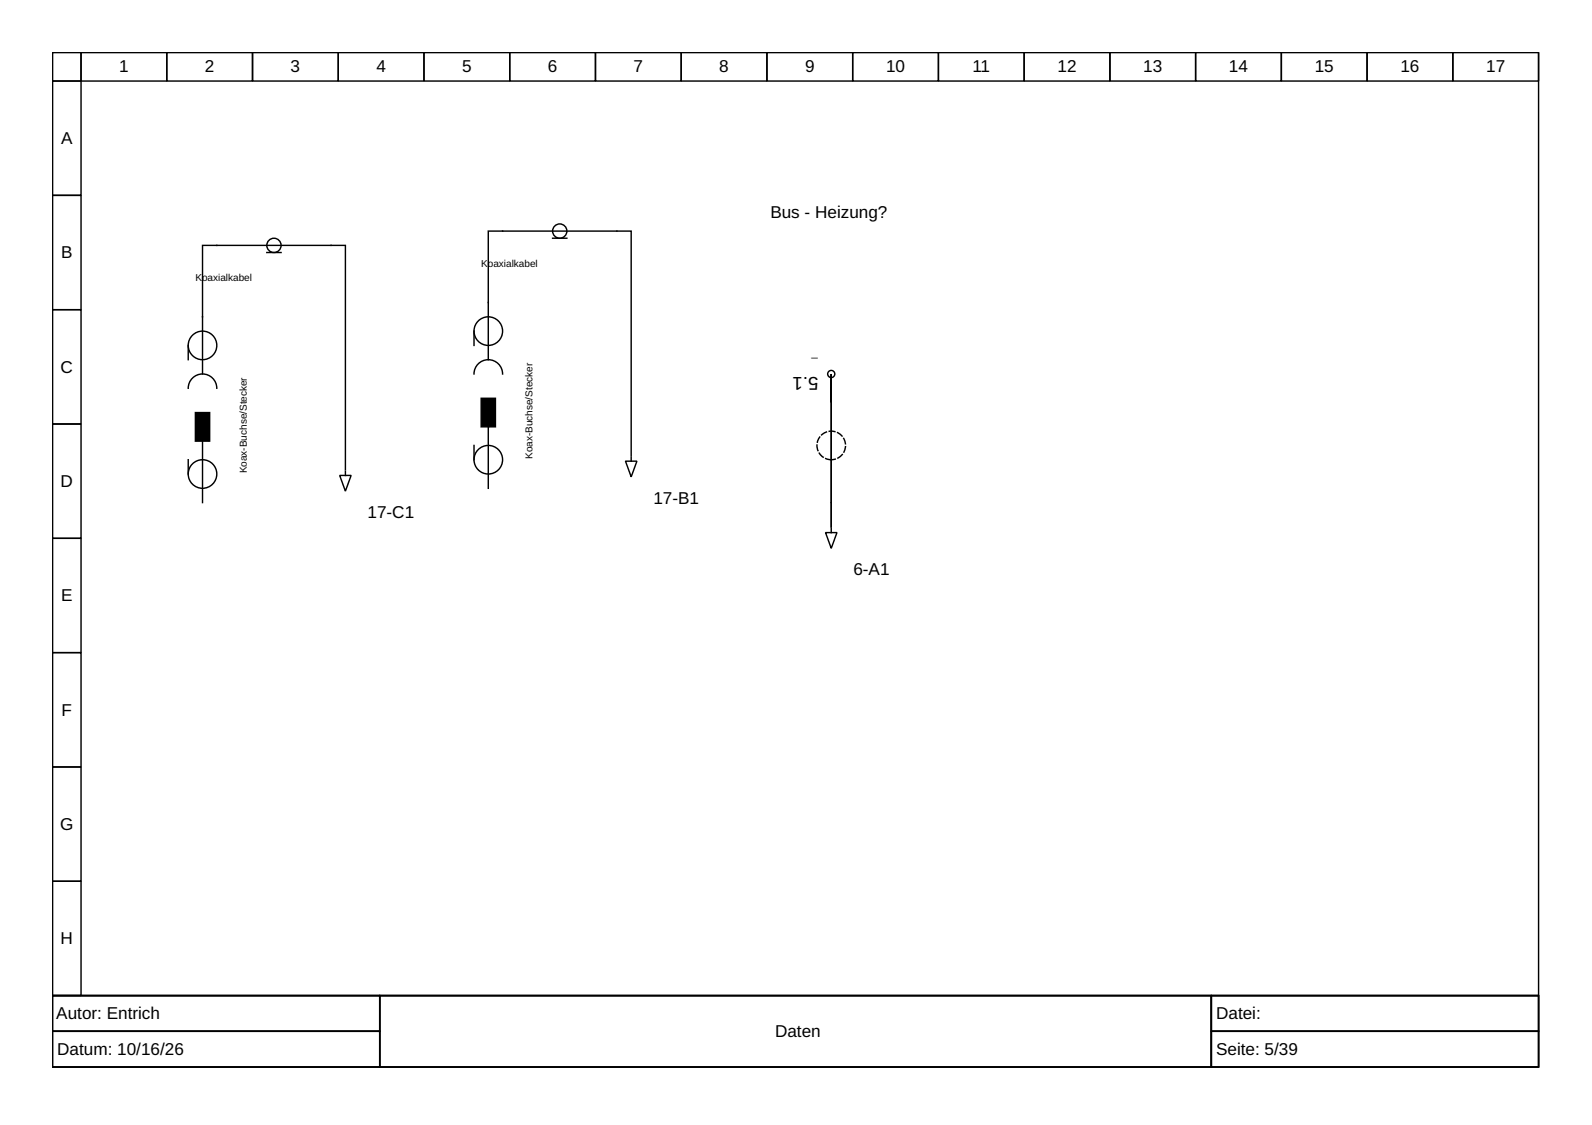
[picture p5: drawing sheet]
<svg xmlns="http://www.w3.org/2000/svg" width="297mm" height="210mm" viewBox="0 0 297 210" stroke-linecap="round" stroke-linejoin="round" font-family="sans-serif">
<g fill="none" stroke="#000" stroke-width=".27">
<path d="M9.8 9.8h277.3v176h-277.3zM9.8 9.8h5.3v5.3h-5.3zM9.8 15.1h5.3v21.4h-5.3zM15.1 9.8h16v5.3h-16zM31.1 9.8h16v5.3h-16zM47.1 9.8h16v5.3h-16zM63.1 9.8h16v5.3h-16zM79.1 9.8h16v5.3h-16zM95.1 9.8h16v5.3h-16zM111.1 9.8h16v5.3h-16zM127.1 9.8h16v5.3h-16zM143.1 9.8h16v5.3h-16z"/>
<path d="M159.1 9.8h16v5.3h-16zM175.1 9.8h16v5.3h-16zM191.1 9.8h16v5.3h-16zM207.1 9.8h16v5.3h-16zM223.1 9.8h16v5.3h-16zM239.1 9.8h16v5.3h-16zM255.1 9.8h16v5.3h-16zM271.1 9.8h16v5.3h-16zM9.8 36.5h5.3v21.3h-5.3zM9.8 57.8h5.3v21.3h-5.3zM49.8 47.1h2.6M103.1 44.4h2.7"/>
<path d="M9.8 79.1h5.3v21.3h-5.3zM35.1 72.4a2.67 2.67 0 0 1 2.7-2.6 2.67 2.67 0 0 1 2.7 2.6M35.1 64.4v2.7M37.8 69.8v-24h26.6v41.8M88.4 69.8a2.67 2.67 0 0 1 2.7-2.7 2.67 2.67 0 0 1 2.7 2.7M88.4 61.8v2.6M91.1 67.1v-24h26.7v41.9M91.1 79.6v11.5M155.1 69.8v5.3zM155.1 70.6v27.7v-25.9M35.1 85.8v2.6M37.8 82.3v11.5"/>
<path d="M63.4 88.7h2.1l-1.1 2.9zM64.4 87.9v.8M88.4 83.1v2.7M116.7 86h2.1l-1 3zM117.8 85.2v.8M154 99.4h2.2l-1.1 2.9zM155.1 98.6v.8M9.8 100.4h5.3v21.4h-5.3zM9.8 121.8h5.3v21.3h-5.3zM9.8 143.1h5.3v21.3h-5.3zM9.8 164.4h5.3v21.4h-5.3zM9.8 185.8h277.3v13.3h-277.3z"/>
<path d="M9.8 185.8h61v6.6h-61zM9.8 192.4h61v6.7h-61zM70.8 185.8h155.2v13.3h-155.2zM226 185.8h61.1v6.6h-61.1zM226 192.4h61.1v6.7h-61.1z"/>
<circle cx="51.1" cy="45.8" r="1.33"/>
<circle cx="104.4" cy="43.1" r="1.33"/>
<circle cx="37.8" cy="64.4" r="2.67"/>
<circle cx="91.1" cy="61.8" r="2.67"/>
<circle cx="155.1" cy="69.8" r=".67"/>
<circle cx="37.8" cy="88.4" r="2.67"/>
<circle cx="91.1" cy="85.8" r="2.67"/>
</g>
<circle cx="155.1" cy="83.1" r="2.67" fill="none" stroke="#000" stroke-width=".27" stroke-dasharray="1.1 .5"/>
<g fill="#000" stroke="#000" stroke-width=".27">
<path d="M36.5 77h2.6v5.3h-2.6z" fill-rule="evenodd"/>
<path d="M89.8 74.3h2.6v5.3h-2.6z" fill-rule="evenodd"/>
</g>
<text font-size="3.5" x="152.7" y="70.3" transform="rotate(-180 152.7 70.3)">5.1</text>
<g font-size="3.2">
<text x="22.2" y="13.5">1</text>
<text x="38.2" y="13.5">2</text>
<text x="54.2" y="13.5">3</text>
<text x="70.2" y="13.5">4</text>
<text x="86.2" y="13.5">5</text>
<text x="102.2" y="13.5">6</text>
<text x="118.2" y="13.5">7</text>
<text x="134.2" y="13.5">8</text>
<text x="150.2" y="13.5">9</text>
<text x="165.3" y="13.5">10</text>
<text x="181.4" y="13.5">11</text>
<text x="197.3" y="13.5">12</text>
<text x="213.3" y="13.5">13</text>
<text x="229.3" y="13.5">14</text>
<text x="245.3" y="13.5">15</text>
<text x="261.3" y="13.5">16</text>
<text x="277.3" y="13.5">17</text>
<text x="11.4" y="26.9">A</text>
<text x="143.7" y="40.8">Bus - Heizung?</text>
<text x="11.4" y="48.2">B</text>
<text x="11.3" y="69.5">C</text>
<text x="11.3" y="90.8">D</text>
<text x="121.9" y="94">17-B1</text>
<text x="68.6" y="96.7">17-C1</text>
<text x="159.2" y="107.4">6-A1</text>
<text x="11.4" y="112.2">E</text>
<text x="11.5" y="133.5">F</text>
<text x="11.2" y="154.8">G</text>
<text x="11.3" y="176.2">H</text>
<text x="10.5" y="190.2">Autor: Entrich</text>
<text x="226.9" y="190.2">Datei:</text>
<text x="10.7" y="196.8">Datum: 10/16/26</text>
<text x="144.6" y="193.5">Daten</text>
<text x="226.9" y="196.8">Seite: 5/39</text>
</g>
<text font-size="2.1" x="152.6" y="67.2" transform="rotate(-180 152.6 67.2)">_</text>
<g font-size="1.9">
<text x="36.5" y="52.4">Koaxialkabel</text>
<text x="89.8" y="49.8">Koaxialkabel</text>
<text x="46" y="88.3" transform="rotate(-90 46 88.3)">Koax-Buchse/Stecker</text>
<text x="99.4" y="85.6" transform="rotate(-90 99.4 85.6)">Koax-Buchse/Stecker</text>
</g>
</svg>
